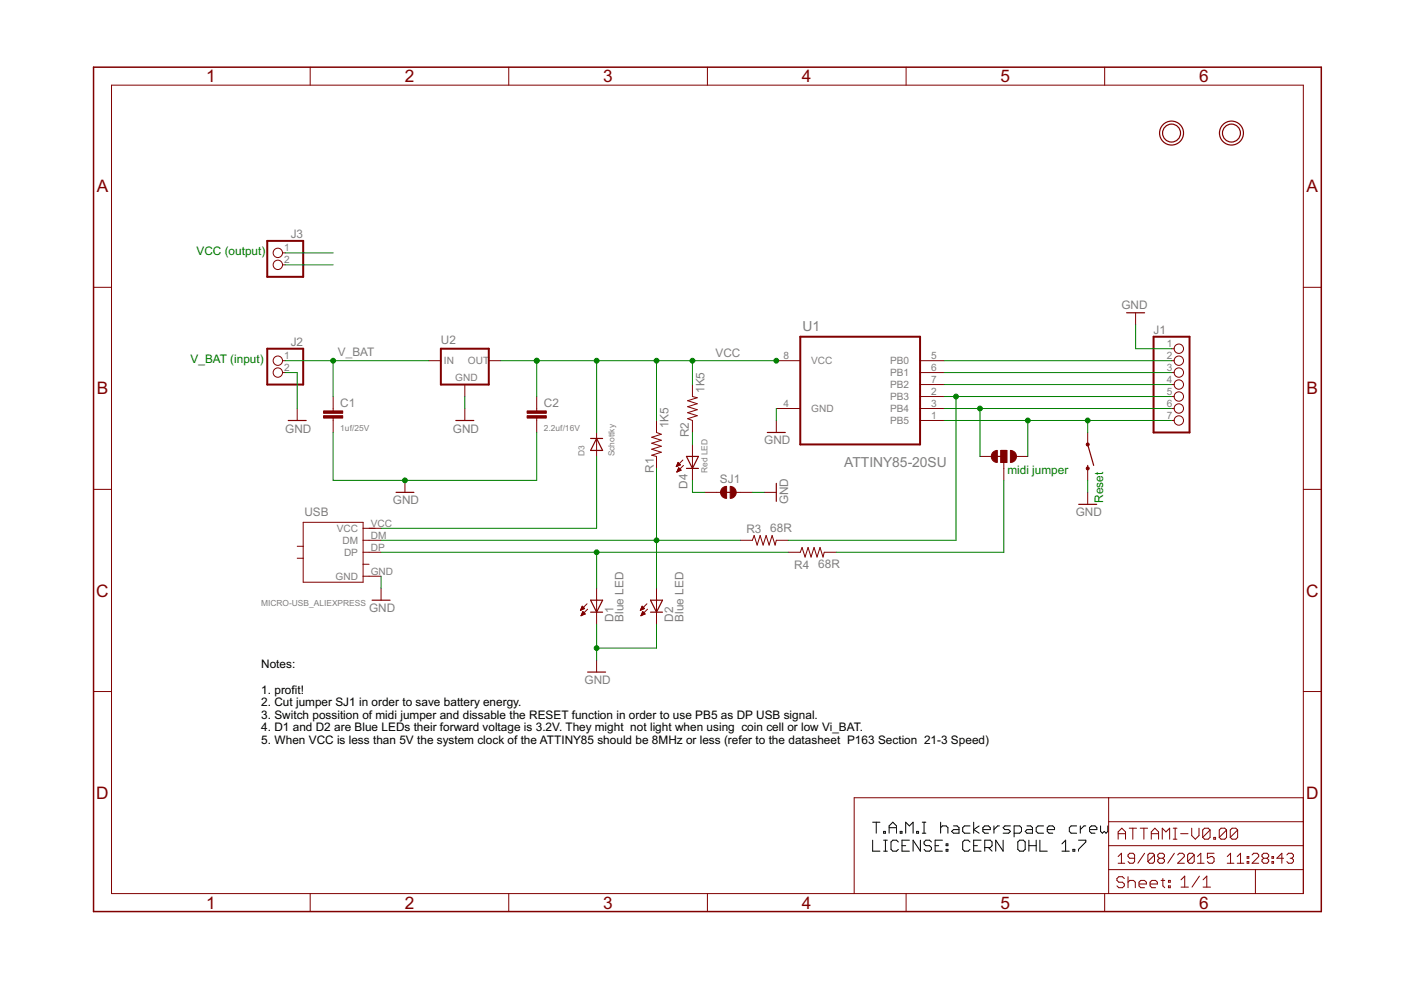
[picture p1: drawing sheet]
<?xml version="1.0" encoding="utf-8"?>
<!DOCTYPE eagle SYSTEM "eagle.dtd">
<!--
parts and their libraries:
SparkFun-Passives: Licensing: Creative Commons ShareAlike 4.0 International - https://creativecommons.org/licenses/by-sa/4.0
-->
<eagle version="7.1.0">
<drawing>
<settings>
<setting alwaysvectorfont="no"/>
<setting verticaltext="up"/>
</settings>
<grid distance="0.1" unitdist="inch" unit="inch" style="lines" multiple="1" display="no" altdistance="0.01" altunitdist="inch" altunit="inch"/>
<schematic xreflabel="%F%N/%S.%C%R" xrefpart="/%S.%C%R">
<libraries>
<library name="ATtami">
<symbols>
<symbol name="MICRO-USB-5P">
<pin name="VCC" x="10.16" y="5.08" length="short" rot="R180"/>
<pin name="DM" x="10.16" y="2.54" length="short" rot="R180"/>
<pin name="DP" x="10.16" y="0" length="short" rot="R180"/>
<pin name="GND" x="10.16" y="-5.08" length="short" rot="R180"/>
<wire x1="-6.35" y1="6.35" x2="-6.35" y2="1.27" width="0.1524" layer="94"/>
<wire x1="-6.35" y1="1.27" x2="-6.35" y2="-1.27" width="0.1524" layer="94"/>
<wire x1="-6.35" y1="-1.27" x2="-6.35" y2="-6.35" width="0.1524" layer="94"/>
<wire x1="-6.35" y1="-6.35" x2="6.35" y2="-6.35" width="0.1524" layer="94"/>
<wire x1="6.35" y1="-6.35" x2="6.35" y2="-5.08" width="0.1524" layer="94"/>
<wire x1="6.35" y1="-5.08" x2="6.35" y2="-2.54" width="0.1524" layer="94"/>
<wire x1="6.35" y1="-2.54" x2="6.35" y2="0" width="0.1524" layer="94"/>
<wire x1="6.35" y1="0" x2="6.35" y2="2.54" width="0.1524" layer="94"/>
<wire x1="6.35" y1="2.54" x2="6.35" y2="5.08" width="0.1524" layer="94"/>
<wire x1="6.35" y1="5.08" x2="6.35" y2="6.35" width="0.1524" layer="94"/>
<wire x1="6.35" y1="6.35" x2="-6.35" y2="6.35" width="0.1524" layer="94"/>
<text x="-6.35" y="6.35" size="1.27" layer="95" ratio="10">&gt;NAME</text>
<text x="0" y="6.35" size="1.27" layer="95" ratio="10">&gt;VALUE</text>
<wire x1="-7.62" y1="1.27" x2="-6.35" y2="1.27" width="0.1524" layer="94"/>
<wire x1="-7.62" y1="-1.27" x2="-6.35" y2="-1.27" width="0.1524" layer="94"/>
<wire x1="6.35" y1="-5.08" x2="7.62" y2="-5.08" width="0.1524" layer="94"/>
<wire x1="6.35" y1="-2.54" x2="7.62" y2="-2.54" width="0.1524" layer="94"/>
<wire x1="6.35" y1="0" x2="7.62" y2="0" width="0.1524" layer="94"/>
<wire x1="6.35" y1="2.54" x2="7.62" y2="2.54" width="0.1524" layer="94"/>
<wire x1="6.35" y1="5.08" x2="8.89" y2="5.08" width="0.1524" layer="94"/>
</symbol>
<symbol name="ATTINY85-20SU">
<pin name="VCC" x="-17.78" y="2.54" length="middle" direction="pwr"/>
<pin name="GND" x="-17.78" y="-7.62" length="middle" direction="pas"/>
<pin name="PB0" x="17.78" y="2.54" length="middle" rot="R180"/>
<pin name="PB1" x="17.78" y="0" length="middle" rot="R180"/>
<pin name="PB2" x="17.78" y="-2.54" length="middle" rot="R180"/>
<pin name="PB3" x="17.78" y="-5.08" length="middle" rot="R180"/>
<pin name="PB4" x="17.78" y="-7.62" length="middle" rot="R180"/>
<pin name="PB5" x="17.78" y="-10.16" length="middle" rot="R180"/>
<wire x1="-12.7" y1="7.62" x2="-12.7" y2="-15.24" width="0.4064" layer="94"/>
<wire x1="-12.7" y1="-15.24" x2="12.7" y2="-15.24" width="0.4064" layer="94"/>
<wire x1="12.7" y1="-15.24" x2="12.7" y2="7.62" width="0.4064" layer="94"/>
<wire x1="12.7" y1="7.62" x2="-12.7" y2="7.62" width="0.4064" layer="94"/>
<text x="-5.8928" y="9.906" size="2.0828" layer="95" ratio="10" rot="SR0">&gt;NAME</text>
<text x="-3.4036" y="-19.939" size="2.0828" layer="96" ratio="10" rot="SR0">&gt;VALUE</text>
</symbol>
<symbol name="DIODE">
<wire x1="-1.27" y1="1.27" x2="-1.27" y2="-1.27" width="0.254" layer="94"/>
<wire x1="-1.27" y1="-1.27" x2="1.27" y2="0" width="0.254" layer="94"/>
<wire x1="1.27" y1="0" x2="-1.27" y2="1.27" width="0.254" layer="94"/>
<wire x1="1.27" y1="1.27" x2="1.27" y2="0" width="0.254" layer="94"/>
<wire x1="1.27" y1="0" x2="1.27" y2="-1.27" width="0.254" layer="94"/>
<text x="-2.54" y="2.54" size="1.27" layer="95">&gt;NAME</text>
<text x="-2.54" y="-3.81" size="1.27" layer="96">&gt;VALUE</text>
<pin name="A" x="-2.54" y="0" visible="off" length="short" direction="pas"/>
<pin name="C" x="2.54" y="0" visible="off" length="short" direction="pas" rot="R180"/>
</symbol>
<symbol name="PINHD2">
<wire x1="-6.35" y1="-2.54" x2="1.27" y2="-2.54" width="0.4064" layer="94"/>
<wire x1="1.27" y1="-2.54" x2="1.27" y2="5.08" width="0.4064" layer="94"/>
<wire x1="1.27" y1="5.08" x2="-6.35" y2="5.08" width="0.4064" layer="94"/>
<wire x1="-6.35" y1="5.08" x2="-6.35" y2="-2.54" width="0.4064" layer="94"/>
<text x="-6.35" y="5.715" size="1.778" layer="95">&gt;NAME</text>
<text x="-6.35" y="-5.08" size="1.778" layer="96">&gt;VALUE</text>
<pin name="1" x="-2.54" y="2.54" visible="pad" length="short" direction="pas" function="dot"/>
<pin name="2" x="-2.54" y="0" visible="pad" length="short" direction="pas" function="dot"/>
</symbol>
<symbol name="RESISTOR">
<wire x1="-2.54" y1="0" x2="-2.159" y2="1.016" width="0.1524" layer="94"/>
<wire x1="-2.159" y1="1.016" x2="-1.524" y2="-1.016" width="0.1524" layer="94"/>
<wire x1="-1.524" y1="-1.016" x2="-0.889" y2="1.016" width="0.1524" layer="94"/>
<wire x1="-0.889" y1="1.016" x2="-0.254" y2="-1.016" width="0.1524" layer="94"/>
<wire x1="-0.254" y1="-1.016" x2="0.381" y2="1.016" width="0.1524" layer="94"/>
<wire x1="0.381" y1="1.016" x2="1.016" y2="-1.016" width="0.1524" layer="94"/>
<wire x1="1.016" y1="-1.016" x2="1.651" y2="1.016" width="0.1524" layer="94"/>
<wire x1="1.651" y1="1.016" x2="2.286" y2="-1.016" width="0.1524" layer="94"/>
<wire x1="2.286" y1="-1.016" x2="2.54" y2="0" width="0.1524" layer="94"/>
<text x="-3.81" y="1.4986" size="1.778" layer="95">&gt;NAME</text>
<text x="-3.81" y="-3.302" size="1.778" layer="96">&gt;VALUE</text>
<pin name="2" x="5.08" y="0" visible="off" length="short" direction="pas" swaplevel="1" rot="R180"/>
<pin name="1" x="-5.08" y="0" visible="off" length="short" direction="pas" swaplevel="1"/>
</symbol>
<symbol name="MOUNTINGHOLE">
<circle x="0" y="0" radius="2.54" width="0.254" layer="94"/>
<circle x="0" y="0" radius="1.905" width="0.254" layer="94"/>
</symbol>
<symbol name="GND">
<wire x1="-1.905" y1="0" x2="1.905" y2="0" width="0.254" layer="94"/>
<text x="-2.54" y="-2.54" size="1.778" layer="96">&gt;VALUE</text>
<pin name="GND" x="0" y="2.54" visible="off" length="short" direction="sup" rot="R270"/>
</symbol>
<symbol name="LED">
<wire x1="1.27" y1="0" x2="0" y2="-2.54" width="0.254" layer="94"/>
<wire x1="0" y1="-2.54" x2="-1.27" y2="0" width="0.254" layer="94"/>
<wire x1="1.27" y1="-2.54" x2="0" y2="-2.54" width="0.254" layer="94"/>
<wire x1="0" y1="-2.54" x2="-1.27" y2="-2.54" width="0.254" layer="94"/>
<wire x1="1.27" y1="0" x2="0" y2="0" width="0.254" layer="94"/>
<wire x1="0" y1="0" x2="-1.27" y2="0" width="0.254" layer="94"/>
<wire x1="0" y1="0" x2="0" y2="-2.54" width="0.1524" layer="94"/>
<wire x1="-2.032" y1="-0.762" x2="-3.429" y2="-2.159" width="0.1524" layer="94"/>
<wire x1="-1.905" y1="-1.905" x2="-3.302" y2="-3.302" width="0.1524" layer="94"/>
<text x="3.556" y="-4.572" size="1.778" layer="95" rot="R90">&gt;NAME</text>
<text x="5.715" y="-4.572" size="1.778" layer="96" rot="R90">&gt;VALUE</text>
<pin name="C" x="0" y="-5.08" visible="off" length="short" direction="pas" rot="R90"/>
<pin name="A" x="0" y="2.54" visible="off" length="short" direction="pas" rot="R270"/>
<polygon width="0.1524" layer="94">
<vertex x="-3.429" y="-2.159"/>
<vertex x="-3.048" y="-1.27"/>
<vertex x="-2.54" y="-1.778"/>
</polygon>
<polygon width="0.1524" layer="94">
<vertex x="-3.302" y="-3.302"/>
<vertex x="-2.921" y="-2.413"/>
<vertex x="-2.413" y="-2.921"/>
</polygon>
</symbol>
<symbol name="CAP">
<wire x1="0" y1="2.54" x2="0" y2="2.032" width="0.1524" layer="94"/>
<wire x1="0" y1="0" x2="0" y2="0.508" width="0.1524" layer="94"/>
<text x="1.524" y="2.921" size="1.778" layer="95">&gt;NAME</text>
<text x="1.524" y="-2.159" size="1.778" layer="96">&gt;VALUE</text>
<rectangle x1="-2.032" y1="0.508" x2="2.032" y2="1.016" layer="94"/>
<rectangle x1="-2.032" y1="1.524" x2="2.032" y2="2.032" layer="94"/>
<pin name="1" x="0" y="5.08" visible="off" length="short" direction="pas" swaplevel="1" rot="R270"/>
<pin name="2" x="0" y="-2.54" visible="off" length="short" direction="pas" swaplevel="1" rot="R90"/>
</symbol>
<symbol name="PINHD7">
<wire x1="-6.35" y1="-10.16" x2="1.27" y2="-10.16" width="0.4064" layer="94"/>
<wire x1="1.27" y1="-10.16" x2="1.27" y2="10.16" width="0.4064" layer="94"/>
<wire x1="1.27" y1="10.16" x2="-6.35" y2="10.16" width="0.4064" layer="94"/>
<wire x1="-6.35" y1="10.16" x2="-6.35" y2="-10.16" width="0.4064" layer="94"/>
<text x="-6.35" y="10.795" size="1.778" layer="95">&gt;NAME</text>
<text x="-6.35" y="-12.7" size="1.778" layer="96">&gt;VALUE</text>
<pin name="1" x="-2.54" y="7.62" visible="pad" length="short" direction="pas" function="dot"/>
<pin name="2" x="-2.54" y="5.08" visible="pad" length="short" direction="pas" function="dot"/>
<pin name="3" x="-2.54" y="2.54" visible="pad" length="short" direction="pas" function="dot"/>
<pin name="4" x="-2.54" y="0" visible="pad" length="short" direction="pas" function="dot"/>
<pin name="5" x="-2.54" y="-2.54" visible="pad" length="short" direction="pas" function="dot"/>
<pin name="6" x="-2.54" y="-5.08" visible="pad" length="short" direction="pas" function="dot"/>
<pin name="7" x="-2.54" y="-7.62" visible="pad" length="short" direction="pas" function="dot"/>
</symbol>
<symbol name="SWITCH-MOMENTARY-2">
<wire x1="1.905" y1="0" x2="2.54" y2="0" width="0.254" layer="94"/>
<wire x1="-2.54" y1="0" x2="1.905" y2="1.27" width="0.254" layer="94"/>
<circle x="-2.54" y="0" radius="0.127" width="0.4064" layer="94"/>
<circle x="2.54" y="0" radius="0.127" width="0.4064" layer="94"/>
<text x="-2.54" y="2.54" size="1.778" layer="95">&gt;NAME</text>
<text x="-2.54" y="-2.54" size="1.778" layer="96">&gt;VALUE</text>
<pin name="1" x="-5.08" y="0" visible="off" length="short" direction="pas" swaplevel="2"/>
<pin name="2" x="5.08" y="0" visible="off" length="short" direction="pas" swaplevel="1" rot="R180"/>
</symbol>
<symbol name="A4L-LOC">
<wire x1="256.54" y1="3.81" x2="256.54" y2="8.89" width="0.1016" layer="94"/>
<wire x1="256.54" y1="8.89" x2="256.54" y2="13.97" width="0.1016" layer="94"/>
<wire x1="256.54" y1="13.97" x2="256.54" y2="19.05" width="0.1016" layer="94"/>
<wire x1="256.54" y1="19.05" x2="256.54" y2="24.13" width="0.1016" layer="94"/>
<wire x1="161.29" y1="3.81" x2="161.29" y2="24.13" width="0.1016" layer="94"/>
<wire x1="161.29" y1="24.13" x2="215.265" y2="24.13" width="0.1016" layer="94"/>
<wire x1="215.265" y1="24.13" x2="256.54" y2="24.13" width="0.1016" layer="94"/>
<wire x1="246.38" y1="3.81" x2="246.38" y2="8.89" width="0.1016" layer="94"/>
<wire x1="246.38" y1="8.89" x2="256.54" y2="8.89" width="0.1016" layer="94"/>
<wire x1="246.38" y1="8.89" x2="215.265" y2="8.89" width="0.1016" layer="94"/>
<wire x1="215.265" y1="8.89" x2="215.265" y2="3.81" width="0.1016" layer="94"/>
<wire x1="215.265" y1="8.89" x2="215.265" y2="13.97" width="0.1016" layer="94"/>
<wire x1="215.265" y1="13.97" x2="256.54" y2="13.97" width="0.1016" layer="94"/>
<wire x1="215.265" y1="13.97" x2="215.265" y2="19.05" width="0.1016" layer="94"/>
<wire x1="215.265" y1="19.05" x2="256.54" y2="19.05" width="0.1016" layer="94"/>
<wire x1="215.265" y1="19.05" x2="215.265" y2="24.13" width="0.1016" layer="94"/>
<text x="217.17" y="15.24" size="2.54" layer="94" font="vector">&gt;DRAWING_NAME</text>
<text x="217.17" y="10.16" size="2.286" layer="94" font="vector">&gt;LAST_DATE_TIME</text>
<text x="230.505" y="5.08" size="2.54" layer="94" font="vector">&gt;SHEET</text>
<text x="216.916" y="4.953" size="2.54" layer="94" font="vector">Sheet:</text>
<frame x1="0" y1="0" x2="260.35" y2="179.07" columns="6" rows="4" layer="94"/>
</symbol>
<symbol name="XXX1117">
<wire x1="-5.08" y1="-5.08" x2="5.08" y2="-5.08" width="0.4064" layer="94"/>
<wire x1="5.08" y1="-5.08" x2="5.08" y2="2.54" width="0.4064" layer="94"/>
<wire x1="5.08" y1="2.54" x2="-5.08" y2="2.54" width="0.4064" layer="94"/>
<wire x1="-5.08" y1="2.54" x2="-5.08" y2="-5.08" width="0.4064" layer="94"/>
<text x="2.54" y="-7.62" size="1.778" layer="95">&gt;NAME</text>
<text x="2.54" y="-10.16" size="1.778" layer="96">&gt;VALUE</text>
<text x="-2.032" y="-4.318" size="1.524" layer="95">GND</text>
<text x="-4.445" y="-0.635" size="1.524" layer="95">IN</text>
<text x="0.635" y="-0.635" size="1.524" layer="95">OUT</text>
<pin name="IN" x="-7.62" y="0" visible="off" length="short" direction="in"/>
<pin name="GND" x="0" y="-7.62" visible="off" length="short" direction="in" rot="R90"/>
<pin name="OUT" x="7.62" y="0" visible="off" length="short" direction="pas" rot="R180"/>
</symbol>
</symbols>
<devicesets>
<deviceset name="MICRO-USB_ALIEXPRESS">
<gates>
<gate name="G$1" symbol="MICRO-USB-5P" x="0" y="0"/>
</gates>
<devices>
<device name="" package="USB-MICRO-ALIEXPRESS">
<connects>
<connect gate="G$1" pin="DM" pad="DM"/>
<connect gate="G$1" pin="DP" pad="DP"/>
<connect gate="G$1" pin="GND" pad="GND"/>
<connect gate="G$1" pin="VCC" pad="VCC"/>
</connects>
<technologies>
<technology name=""/>
</technologies>
</device>
</devices>
</deviceset>
<deviceset name="ATTINY85-20SU" prefix="U">
<gates>
<gate name="A" symbol="ATTINY85-20SU" x="0" y="0"/>
</gates>
<devices>
<device name="" package="SOIC127P798X216-8N">
<connects>
<connect gate="A" pin="GND" pad="4"/>
<connect gate="A" pin="PB0" pad="5"/>
<connect gate="A" pin="PB1" pad="6"/>
<connect gate="A" pin="PB2" pad="7"/>
<connect gate="A" pin="PB3" pad="2"/>
<connect gate="A" pin="PB4" pad="3"/>
<connect gate="A" pin="PB5" pad="1"/>
<connect gate="A" pin="VCC" pad="8"/>
</connects>
<technologies>
<technology name="">
<attribute name="MPN" value="ATTINY85-20SU" constant="no"/>
<attribute name="OC_FARNELL" value="1455164" constant="no"/>
<attribute name="OC_NEWARK" value="58M3797" constant="no"/>
<attribute name="PACKAGE" value="SOIC-8" constant="no"/>
<attribute name="SUPPLIER" value="Atmel" constant="no"/>
</technology>
</technologies>
</device>
</devices>
</deviceset>
<deviceset name="SCHOTTKY-DIODE" prefix="D" uservalue="yes">
<gates>
<gate name="G$1" symbol="DIODE" x="0" y="0"/>
</gates>
<devices>
<device name="SOD-323" package="SOD-323">
<connects>
<connect gate="G$1" pin="A" pad="AQ"/>
<connect gate="G$1" pin="C" pad="CQ"/>
</connects>
<technologies>
<technology name=""/>
</technologies>
</device>
</devices>
</deviceset>
<deviceset name="HEADER-1X2" prefix="JP" uservalue="yes">
<gates>
<gate name="G$1" symbol="PINHD2" x="0" y="0"/>
</gates>
<devices>
<device name="ROUND" package="1X02_ROUND">
<connects>
<connect gate="G$1" pin="1" pad="1"/>
<connect gate="G$1" pin="2" pad="2"/>
</connects>
<technologies>
<technology name=""/>
</technologies>
</device>
</devices>
</deviceset>
<deviceset name="RESISTOR" prefix="R" uservalue="yes">
<gates>
<gate name="G$1" symbol="RESISTOR" x="0" y="0"/>
</gates>
<devices>
<device name="0805-RES" package="0805">
<connects>
<connect gate="G$1" pin="1" pad="1"/>
<connect gate="G$1" pin="2" pad="2"/>
</connects>
<technologies>
<technology name=""/>
</technologies>
</device>
</devices>
</deviceset>
<deviceset name="MOUNTINGHOLE" prefix="U">
<gates>
<gate name="G$1" symbol="MOUNTINGHOLE" x="0" y="0"/>
</gates>
<devices>
<device name="2.0" package="MOUNTINGHOLE_2.0_PLATED">
<technologies>
<technology name=""/>
</technologies>
</device>
</devices>
</deviceset>
<deviceset name="GND" prefix="GND">
<gates>
<gate name="1" symbol="GND" x="0" y="0"/>
</gates>
<devices>
<device name="">
<technologies>
<technology name=""/>
</technologies>
</device>
</devices>
</deviceset>
<deviceset name="LED" prefix="LED" uservalue="yes">
<gates>
<gate name="LED" symbol="LED" x="0" y="0"/>
</gates>
<devices>
<device name="-0805" package="LED-805">
<connects>
<connect gate="LED" pin="A" pad="A"/>
<connect gate="LED" pin="C" pad="C"/>
</connects>
<technologies>
<technology name=""/>
</technologies>
</device>
</devices>
</deviceset>
<deviceset name="CAP" prefix="C" uservalue="yes">
<gates>
<gate name="G$1" symbol="CAP" x="0" y="0"/>
</gates>
<devices>
<device name="0805" package="0805">
<connects>
<connect gate="G$1" pin="1" pad="1"/>
<connect gate="G$1" pin="2" pad="2"/>
</connects>
<technologies>
<technology name=""/>
</technologies>
</device>
</devices>
</deviceset>
<deviceset name="HEADER-1X7" prefix="JP" uservalue="yes">
<gates>
<gate name="A" symbol="PINHD7" x="0" y="0"/>
</gates>
<devices>
<device name="ROUND" package="1X07_ROUND">
<connects>
<connect gate="A" pin="1" pad="1"/>
<connect gate="A" pin="2" pad="2"/>
<connect gate="A" pin="3" pad="3"/>
<connect gate="A" pin="4" pad="4"/>
<connect gate="A" pin="5" pad="5"/>
<connect gate="A" pin="6" pad="6"/>
<connect gate="A" pin="7" pad="7"/>
</connects>
<technologies>
<technology name=""/>
</technologies>
</device>
</devices>
</deviceset>
<deviceset name="SWITCH-MOMENTARY-2" prefix="S">
<gates>
<gate name="G$1" symbol="SWITCH-MOMENTARY-2" x="0" y="0"/>
</gates>
<devices>
<device name="-SMD-1101NE" package="TACTILE-SWITCH-1101NE">
<connects>
<connect gate="G$1" pin="1" pad="P$1"/>
<connect gate="G$1" pin="2" pad="P$2"/>
</connects>
<technologies>
<technology name=""/>
</technologies>
</device>
</devices>
</deviceset>
<deviceset name="A4L-LOC" prefix="FRAME" uservalue="yes">
<gates>
<gate name="G$1" symbol="A4L-LOC" x="0" y="0"/>
</gates>
<devices>
<device name="">
<technologies>
<technology name=""/>
</technologies>
</device>
</devices>
</deviceset>
<deviceset name="XXX1117" prefix="IC" uservalue="yes">
<gates>
<gate name="1" symbol="XXX1117" x="0" y="0"/>
</gates>
<devices>
<device name="SOT-89" package="SOT89">
<connects>
<connect gate="1" pin="GND" pad="GND"/>
<connect gate="1" pin="IN" pad="VIN"/>
<connect gate="1" pin="OUT" pad="VOUT@1 VOUT@2"/>
</connects>
<technologies>
<technology name=""/>
</technologies>
</device>
<device name="SOT-232" package="SOT-223">
<connects>
<connect gate="1" pin="GND" pad="1"/>
<connect gate="1" pin="IN" pad="3"/>
<connect gate="1" pin="OUT" pad="2 4"/>
</connects>
<technologies>
<technology name=""/>
</technologies>
</device>
</devices>
</deviceset>
</devicesets>
</library>
<library name="SparkFun-Passives">
<symbols>
<symbol name="PAD-JUMPER-3-2OF3-NC_BY_TRACE">
<wire x1="-0.635" y1="-1.397" x2="0.635" y2="-1.397" width="1.27" layer="94" curve="180" cap="flat"/>
<wire x1="-0.635" y1="1.397" x2="0.635" y2="1.397" width="1.27" layer="94" curve="-180" cap="flat"/>
<wire x1="1.27" y1="-0.635" x2="-1.27" y2="-0.635" width="0.1524" layer="94"/>
<wire x1="-1.27" y1="-0.635" x2="-1.27" y2="0" width="0.1524" layer="94"/>
<wire x1="-1.27" y1="0" x2="-1.27" y2="0.635" width="0.1524" layer="94"/>
<wire x1="-1.27" y1="0.635" x2="1.27" y2="0.635" width="0.1524" layer="94"/>
<wire x1="1.27" y1="0.635" x2="1.27" y2="-0.635" width="0.1524" layer="94"/>
<wire x1="-2.54" y1="0" x2="-1.27" y2="0" width="0.1524" layer="94"/>
<text x="2.54" y="0.381" size="1.778" layer="95">&gt;NAME</text>
<text x="2.54" y="-1.905" size="1.778" layer="96">&gt;VALUE</text>
<rectangle x1="-1.27" y1="-0.635" x2="1.27" y2="0.635" layer="94"/>
<pin name="3" x="0" y="-5.08" visible="off" length="short" direction="pas" rot="R90"/>
<pin name="1" x="0" y="5.08" visible="off" length="short" direction="pas" rot="R270"/>
<pin name="2" x="-5.08" y="0" visible="off" length="short" direction="pas"/>
<wire x1="0" y1="0" x2="0" y2="-2.54" width="0.254" layer="94"/>
</symbol>
<symbol name="PAD-JUMPER-2-NC_BY_TRACE">
<wire x1="0.381" y1="0.635" x2="1.016" y2="0" width="1.27" layer="94" curve="-90" cap="flat"/>
<wire x1="1.016" y1="0" x2="0.381" y2="-0.635" width="1.27" layer="94" curve="-90" cap="flat"/>
<wire x1="-0.381" y1="-0.635" x2="-0.381" y2="0.635" width="1.27" layer="94" curve="-180" cap="flat"/>
<wire x1="2.54" y1="0" x2="1.651" y2="0" width="0.1524" layer="94"/>
<wire x1="-2.54" y1="0" x2="-1.651" y2="0" width="0.1524" layer="94"/>
<text x="-2.54" y="2.54" size="1.778" layer="95">&gt;NAME</text>
<text x="-2.54" y="-5.08" size="1.778" layer="96">&gt;VALUE</text>
<pin name="2" x="5.08" y="0" visible="off" length="short" direction="pas" swaplevel="1" rot="R180"/>
<pin name="1" x="-5.08" y="0" visible="off" length="short" direction="pas" swaplevel="1"/>
<wire x1="-0.762" y1="0" x2="1.016" y2="0" width="0.254" layer="94"/>
</symbol>
</symbols>
<devicesets>
<deviceset name="JUMPER-PAD-3-2OF3_NC_BY_TRACE" prefix="SJ">
<gates>
<gate name="G$1" symbol="PAD-JUMPER-3-2OF3-NC_BY_TRACE" x="0" y="0"/>
</gates>
<devices>
<device name="_SMALL" package="PAD-JUMPER-3-2OF3_NC_BY_TRACE_YES_SILK_FULL_BOX">
<connects>
<connect gate="G$1" pin="1" pad="1"/>
<connect gate="G$1" pin="2" pad="2"/>
<connect gate="G$1" pin="3" pad="3"/>
</connects>
<technologies>
<technology name=""/>
</technologies>
</device>
<device name="_LARGE" package="PAD-JUMPER-3-2OF3_NC_BY_TRACE_YES_SILK_LARGE">
<connects>
<connect gate="G$1" pin="1" pad="1"/>
<connect gate="G$1" pin="2" pad="2"/>
<connect gate="G$1" pin="3" pad="3"/>
</connects>
<technologies>
<technology name=""/>
</technologies>
</device>
</devices>
</deviceset>
<deviceset name="JUMPER-PAD-2-NC_BY_TRACE" prefix="SJ">
<gates>
<gate name="G$1" symbol="PAD-JUMPER-2-NC_BY_TRACE" x="0" y="0"/>
</gates>
<devices>
<device name="" package="PAD-JUMPER-2-NC_BY_TRACE_YES_SILK">
<connects>
<connect gate="G$1" pin="1" pad="1"/>
<connect gate="G$1" pin="2" pad="2"/>
</connects>
<technologies>
<technology name=""/>
</technologies>
</device>
</devices>
</deviceset>
</devicesets>
</library>
</libraries>
<attributes>
</attributes>
<variantdefs>
</variantdefs>
<classes>
<class number="0" name="default" width="0.2032" drill="0">
</class>
<class number="1" name="vcc" width="0.254" drill="0">
</class>
</classes>
<parts>
<part name="R3" library="ATtami" deviceset="RESISTOR" device="0805-RES" value="68R"/>
<part name="R4" library="ATtami" deviceset="RESISTOR" device="0805-RES" value="68R"/>
<part name="R1" library="ATtami" deviceset="RESISTOR" device="0805-RES" value="1K5"/>
<part name="GND2" library="ATtami" deviceset="GND" device=""/>
<part name="GND3" library="ATtami" deviceset="GND" device=""/>
<part name="D3" library="ATtami" deviceset="SCHOTTKY-DIODE" device="SOD-323" value="Schottky"/>
<part name="C2" library="ATtami" deviceset="CAP" device="0805" value="2.2uf/16V"/>
<part name="D1" library="ATtami" deviceset="LED" device="-0805" value="Blue LED"/>
<part name="D2" library="ATtami" deviceset="LED" device="-0805" value="Blue LED"/>
<part name="GND13" library="ATtami" deviceset="GND" device=""/>
<part name="GND1" library="ATtami" deviceset="GND" device=""/>
<part name="GND6" library="ATtami" deviceset="GND" device=""/>
<part name="C1" library="ATtami" deviceset="CAP" device="0805" value="1uf/25V"/>
<part name="D4" library="ATtami" deviceset="LED" device="-0805" value="Red LED"/>
<part name="R2" library="ATtami" deviceset="RESISTOR" device="0805-RES" value="1K5"/>
<part name="GND12" library="ATtami" deviceset="GND" device=""/>
<part name="U$1" library="ATtami" deviceset="MOUNTINGHOLE" device="2.0" value="MOUNTINGHOLE2.0"/>
<part name="S1" library="ATtami" deviceset="SWITCH-MOMENTARY-2" device="-SMD-1101NE"/>
<part name="USB" library="ATtami" deviceset="MICRO-USB_ALIEXPRESS" device=""/>
<part name="GND4" library="ATtami" deviceset="GND" device=""/>
<part name="U$2" library="ATtami" deviceset="MOUNTINGHOLE" device="2.0" value="MOUNTINGHOLE2.0"/>
<part name="J2" library="ATtami" deviceset="HEADER-1X2" device="ROUND"/>
<part name="J3" library="ATtami" deviceset="HEADER-1X2" device="ROUND"/>
<part name="FRAME1" library="ATtami" deviceset="A4L-LOC" device=""/>
<part name="J1" library="ATtami" deviceset="HEADER-1X7" device="ROUND"/>
<part name="GND5" library="ATtami" deviceset="GND" device=""/>
<part name="SJ1" library="SparkFun-Passives" deviceset="JUMPER-PAD-2-NC_BY_TRACE" device=""/>
<part name="U2" library="ATtami" deviceset="ATTINY85-20SU" device=""/>
<part name="U3" library="ATtami" deviceset="XXX1117" device="SOT-232" value="1117"/>
<part name="SJ2" library="SparkFun-Passives" deviceset="JUMPER-PAD-3-2OF3_NC_BY_TRACE" device="_SMALL"/>
<part name="GND7" library="ATtami" deviceset="GND" device=""/>
</parts>
<sheets>
<sheet>
<plain>
<text x="35.56" y="35.56" size="1.778" layer="100">Notes: 

1. profit!!
2. Cut jumper SJ1 in order to save battery energy.
3. Switch possition of midi jumper and dissable the RESET function in order to use PB5 as DP USB signal.
4. D1 and D2 are Blue LEDs their forward voltage is 3.2V. They might  not light when using  coin cell or low Vi_BAT.
5. When VCC is less than 5V the system clock of the ATTINY85 should be 8MHz or less (refer to the datasheet  P163 Section  21-3 Speed)</text>
<polygon width="0.254" layer="21">
<vertex x="0.83533125" y="-2.01666875" curve="9.500029"/>
<vertex x="1.156721875" y="-1.851140625"/>
<vertex x="1.954725" y="-2.501934375"/>
<vertex x="2.501934375" y="-1.954725"/>
<vertex x="1.851140625" y="-1.156721875" curve="19.000023"/>
<vertex x="2.126878125" y="-0.491028125"/>
<vertex x="3.151334375" y="-0.386934375"/>
<vertex x="3.151334375" y="0.386934375"/>
<vertex x="2.126878125" y="0.491028125" curve="19.000023"/>
<vertex x="1.851140625" y="1.156721875"/>
<vertex x="2.501934375" y="1.954725"/>
<vertex x="1.954725" y="2.501934375"/>
<vertex x="1.156721875" y="1.851140625" curve="19.000023"/>
<vertex x="0.491028125" y="2.126878125"/>
<vertex x="0.386934375" y="3.151334375"/>
<vertex x="-0.386934375" y="3.151334375"/>
<vertex x="-0.491028125" y="2.126878125" curve="19.000023"/>
<vertex x="-1.156721875" y="1.851140625"/>
<vertex x="-1.954725" y="2.501934375"/>
<vertex x="-2.501934375" y="1.954725"/>
<vertex x="-1.851140625" y="1.156721875" curve="19.000023"/>
<vertex x="-2.126878125" y="0.491028125"/>
<vertex x="-3.151334375" y="0.386934375"/>
<vertex x="-3.151334375" y="-0.386934375"/>
<vertex x="-2.126878125" y="-0.491028125" curve="19.000023"/>
<vertex x="-1.851140625" y="-1.156721875"/>
<vertex x="-2.501934375" y="-1.954725"/>
<vertex x="-1.954725" y="-2.501934375"/>
<vertex x="-1.156721875" y="-1.851140625" curve="9.500029"/>
<vertex x="-0.83533125" y="-2.01666875"/>
<vertex x="-0.3796875" y="-0.91665" curve="-67.500061"/>
<vertex x="-0.992175" y="0" curve="-247.500073"/>
<vertex x="0.3796875" y="-0.91665"/>
</polygon>
<text x="165.1" y="12.7" size="2.54" layer="100" font="vector">T.A.M.I hackerspace crew 
LICENSE: CERN OHL 1.7</text>
<text x="21.844" y="139.192" size="1.778" layer="91">VCC (output)</text>
<text x="20.574" y="116.332" size="1.778" layer="91">V_BAT (input)</text>
<text x="212.344" y="93.218" size="1.778" layer="91" rot="R270">Reset</text>
<text x="193.802" y="92.71" size="1.778" layer="91">midi jumper</text>
</plain>
<instances>
<instance part="R3" gate="G$1" x="142.24" y="78.74" smashed="yes">
<attribute name="NAME" x="138.43" y="80.2386" size="1.778" layer="95"/>
<attribute name="VALUE" x="143.51" y="80.518" size="1.778" layer="96"/>
</instance>
<instance part="R4" gate="G$1" x="152.4" y="76.2" smashed="yes">
<attribute name="NAME" x="148.59" y="72.6186" size="1.778" layer="95"/>
<attribute name="VALUE" x="153.67" y="72.898" size="1.778" layer="96"/>
</instance>
<instance part="R1" gate="G$1" x="119.38" y="99.06" smashed="yes" rot="R270">
<attribute name="NAME" x="117.0686" y="96.266" size="1.778" layer="95" rot="R270"/>
<attribute name="VALUE" x="120.142" y="106.934" size="1.778" layer="96" rot="R270"/>
</instance>
<instance part="GND2" gate="1" x="144.78" y="101.6"/>
<instance part="GND3" gate="1" x="106.68" y="50.8"/>
<instance part="D3" gate="G$1" x="106.68" y="99.06" rot="R90"/>
<instance part="C2" gate="G$1" x="93.98" y="104.14" smashed="yes">
<attribute name="NAME" x="95.504" y="107.061" size="1.778" layer="95"/>
<attribute name="VALUE" x="95.504" y="101.981" size="1.27" layer="96"/>
</instance>
<instance part="D1" gate="LED" x="106.68" y="66.04"/>
<instance part="D2" gate="LED" x="119.38" y="66.04"/>
<instance part="GND13" gate="1" x="210.82" y="86.36"/>
<instance part="GND1" gate="1" x="43.18" y="104.14"/>
<instance part="GND6" gate="1" x="66.04" y="88.9" smashed="yes">
<attribute name="VALUE" x="63.5" y="86.36" size="1.778" layer="96"/>
</instance>
<instance part="C1" gate="G$1" x="50.8" y="104.14" smashed="yes">
<attribute name="NAME" x="52.324" y="107.061" size="1.778" layer="95"/>
<attribute name="VALUE" x="52.324" y="101.981" size="1.27" layer="96"/>
</instance>
<instance part="D4" gate="LED" x="127" y="96.52" smashed="yes">
<attribute name="NAME" x="125.984" y="89.662" size="1.778" layer="95" rot="R90"/>
<attribute name="VALUE" x="130.175" y="92.964" size="1.27" layer="96" rot="R90"/>
</instance>
<instance part="R2" gate="G$1" x="127" y="106.68" smashed="yes" rot="R90">
<attribute name="NAME" x="126.2634" y="100.584" size="1.778" layer="95" rot="R90"/>
<attribute name="VALUE" x="129.54" y="109.982" size="1.778" layer="96" rot="R90"/>
</instance>
<instance part="GND12" gate="1" x="144.78" y="88.9" rot="R90"/>
<instance part="U$1" gate="G$1" x="228.6" y="165.1"/>
<instance part="S1" gate="G$1" x="210.82" y="96.52" smashed="yes" rot="R270"/>
<instance part="USB" gate="G$1" x="50.8" y="76.2" smashed="yes">
<attribute name="NAME" x="44.704" y="83.82" size="1.778" layer="95" ratio="10"/>
<attribute name="VALUE" x="35.56" y="64.77" size="1.27" layer="95" ratio="10"/>
</instance>
<instance part="GND4" gate="1" x="60.96" y="66.04"/>
<instance part="U$2" gate="G$1" x="241.3" y="165.1"/>
<instance part="J2" gate="G$1" x="38.1" y="114.3" rot="MR0"/>
<instance part="J3" gate="G$1" x="38.1" y="137.16" rot="MR0"/>
<instance part="FRAME1" gate="G$1" x="0" y="0"/>
<instance part="J1" gate="A" x="231.14" y="111.76"/>
<instance part="GND5" gate="1" x="220.98" y="127" rot="R180"/>
<instance part="SJ1" gate="G$1" x="134.62" y="88.9" smashed="yes" rot="R180">
<attribute name="NAME" x="137.16" y="92.71" size="1.778" layer="95" rot="R180"/>
</instance>
<instance part="U2" gate="A" x="162.56" y="114.3" smashed="yes">
<attribute name="NAME" x="150.3172" y="123.19" size="2.0828" layer="95" ratio="10" rot="SR0"/>
<attribute name="VALUE" x="159.1564" y="94.361" size="2.0828" layer="96" ratio="10" rot="SR0"/>
</instance>
<instance part="U3" gate="1" x="78.74" y="116.84" smashed="yes">
<attribute name="NAME" x="73.66" y="120.396" size="1.778" layer="95"/>
<attribute name="VALUE" x="72.136" y="108.966" size="1.778" layer="96"/>
</instance>
<instance part="SJ2" gate="G$1" x="193.04" y="96.52" smashed="yes" rot="MR90"/>
<instance part="GND7" gate="1" x="78.74" y="104.14" smashed="yes">
<attribute name="VALUE" x="76.2" y="101.6" size="1.778" layer="96"/>
</instance>
</instances>
<busses>
</busses>
<nets>
<net name="N$10" class="0">
<segment>
<pinref part="R3" gate="G$1" pin="1"/>
<wire x1="119.38" y1="78.74" x2="137.16" y2="78.74" width="0.1524" layer="91"/>
<junction x="119.38" y="78.74"/>
<wire x1="119.38" y1="78.74" x2="119.38" y2="93.98" width="0.1524" layer="91"/>
<pinref part="R1" gate="G$1" pin="2"/>
<wire x1="119.38" y1="68.58" x2="119.38" y2="78.74" width="0.1524" layer="91"/>
<pinref part="D2" gate="LED" pin="A"/>
<pinref part="USB" gate="G$1" pin="DM"/>
<wire x1="119.38" y1="78.74" x2="60.96" y2="78.74" width="0.1524" layer="91"/>
</segment>
</net>
<net name="GND" class="0">
<segment>
<pinref part="GND3" gate="1" pin="GND"/>
<wire x1="106.68" y1="60.96" x2="106.68" y2="55.88" width="0.1524" layer="91"/>
<wire x1="106.68" y1="55.88" x2="106.68" y2="53.34" width="0.1524" layer="91"/>
<wire x1="119.38" y1="60.96" x2="119.38" y2="55.88" width="0.1524" layer="91"/>
<wire x1="119.38" y1="55.88" x2="106.68" y2="55.88" width="0.1524" layer="91"/>
<junction x="106.68" y="55.88"/>
<pinref part="D1" gate="LED" pin="C"/>
<pinref part="D2" gate="LED" pin="C"/>
</segment>
<segment>
<wire x1="144.78" y1="106.68" x2="144.78" y2="104.14" width="0.1524" layer="91"/>
<pinref part="GND2" gate="1" pin="GND"/>
<pinref part="U2" gate="A" pin="GND"/>
</segment>
<segment>
<pinref part="GND6" gate="1" pin="GND"/>
<pinref part="C1" gate="G$1" pin="2"/>
<wire x1="50.8" y1="101.6" x2="50.8" y2="91.44" width="0.1524" layer="91"/>
<wire x1="50.8" y1="91.44" x2="66.04" y2="91.44" width="0.1524" layer="91"/>
<junction x="66.04" y="91.44"/>
<pinref part="C2" gate="G$1" pin="2"/>
<wire x1="93.98" y1="101.6" x2="93.98" y2="91.44" width="0.1524" layer="91"/>
<wire x1="66.04" y1="91.44" x2="93.98" y2="91.44" width="0.1524" layer="91"/>
</segment>
<segment>
<wire x1="43.18" y1="114.3" x2="43.18" y2="106.68" width="0.1524" layer="91"/>
<pinref part="GND1" gate="1" pin="GND"/>
<pinref part="J2" gate="G$1" pin="2"/>
<wire x1="43.18" y1="114.3" x2="40.64" y2="114.3" width="0.1524" layer="91"/>
</segment>
<segment>
<pinref part="J1" gate="A" pin="1"/>
<wire x1="228.6" y1="119.38" x2="220.98" y2="119.38" width="0.1524" layer="91"/>
<wire x1="220.98" y1="119.38" x2="220.98" y2="124.46" width="0.1524" layer="91"/>
<pinref part="GND5" gate="1" pin="GND"/>
</segment>
<segment>
<pinref part="SJ1" gate="G$1" pin="1"/>
<pinref part="GND12" gate="1" pin="GND"/>
<wire x1="142.24" y1="88.9" x2="139.7" y2="88.9" width="0.1524" layer="91"/>
</segment>
<segment>
<pinref part="S1" gate="G$1" pin="2"/>
<pinref part="GND13" gate="1" pin="GND"/>
<wire x1="210.82" y1="91.44" x2="210.82" y2="88.9" width="0.2032" layer="91"/>
</segment>
<segment>
<pinref part="USB" gate="G$1" pin="GND"/>
<pinref part="GND4" gate="1" pin="GND"/>
<wire x1="60.96" y1="71.12" x2="60.96" y2="68.58" width="0.1524" layer="91"/>
</segment>
<segment>
<pinref part="U3" gate="1" pin="GND"/>
<pinref part="GND7" gate="1" pin="GND"/>
<wire x1="78.74" y1="109.22" x2="78.74" y2="106.68" width="0.1524" layer="91"/>
</segment>
<segment>
<pinref part="J3" gate="G$1" pin="2"/>
<wire x1="40.64" y1="137.16" x2="50.8" y2="137.16" width="0.1524" layer="91"/>
</segment>
</net>
<net name="PB3" class="0">
<segment>
<wire x1="182.88" y1="78.74" x2="147.32" y2="78.74" width="0.1524" layer="91"/>
<pinref part="R3" gate="G$1" pin="2"/>
<wire x1="180.34" y1="109.22" x2="182.88" y2="109.22" width="0.1524" layer="91"/>
<wire x1="182.88" y1="109.22" x2="182.88" y2="78.74" width="0.1524" layer="91"/>
<wire x1="182.88" y1="109.22" x2="228.6" y2="109.22" width="0.1524" layer="91"/>
<junction x="182.88" y="109.22"/>
<pinref part="J1" gate="A" pin="5"/>
<pinref part="U2" gate="A" pin="PB3"/>
</segment>
</net>
<net name="PB0" class="0">
<segment>
<wire x1="228.6" y1="116.84" x2="180.34" y2="116.84" width="0.1524" layer="91"/>
<pinref part="J1" gate="A" pin="2"/>
<pinref part="U2" gate="A" pin="PB0"/>
</segment>
</net>
<net name="PB2" class="0">
<segment>
<wire x1="228.6" y1="111.76" x2="180.34" y2="111.76" width="0.1524" layer="91"/>
<pinref part="J1" gate="A" pin="4"/>
<pinref part="U2" gate="A" pin="PB2"/>
</segment>
</net>
<net name="PB4" class="0">
<segment>
<pinref part="J1" gate="A" pin="6"/>
<pinref part="U2" gate="A" pin="PB4"/>
<wire x1="180.34" y1="106.68" x2="187.96" y2="106.68" width="0.1524" layer="91"/>
<pinref part="SJ2" gate="G$1" pin="3"/>
<wire x1="187.96" y1="106.68" x2="228.6" y2="106.68" width="0.1524" layer="91"/>
<wire x1="187.96" y1="96.52" x2="187.96" y2="106.68" width="0.1524" layer="91"/>
<junction x="187.96" y="106.68"/>
</segment>
</net>
<net name="PB5" class="0">
<segment>
<pinref part="J1" gate="A" pin="7"/>
<pinref part="U2" gate="A" pin="PB5"/>
<wire x1="228.6" y1="104.14" x2="210.82" y2="104.14" width="0.1524" layer="91"/>
<wire x1="210.82" y1="104.14" x2="198.12" y2="104.14" width="0.1524" layer="91"/>
<pinref part="S1" gate="G$1" pin="1"/>
<wire x1="198.12" y1="104.14" x2="180.34" y2="104.14" width="0.1524" layer="91"/>
<wire x1="210.82" y1="101.6" x2="210.82" y2="104.14" width="0.1524" layer="91"/>
<junction x="210.82" y="104.14"/>
<pinref part="SJ2" gate="G$1" pin="1"/>
<wire x1="198.12" y1="96.52" x2="198.12" y2="104.14" width="0.1524" layer="91"/>
<junction x="198.12" y="104.14"/>
</segment>
</net>
<net name="V_BAT" class="0">
<segment>
<pinref part="U3" gate="1" pin="IN"/>
<pinref part="J2" gate="G$1" pin="1"/>
<pinref part="C1" gate="G$1" pin="1"/>
<wire x1="50.8" y1="109.22" x2="50.8" y2="116.84" width="0.1524" layer="91"/>
<wire x1="50.8" y1="116.84" x2="71.12" y2="116.84" width="0.1524" layer="91"/>
<junction x="50.8" y="116.84"/>
<wire x1="50.8" y1="116.84" x2="40.64" y2="116.84" width="0.1524" layer="91"/>
<label x="51.816" y="117.856" size="1.778" layer="95"/>
</segment>
</net>
<net name="N$7" class="0">
<segment>
<pinref part="R4" gate="G$1" pin="1"/>
<wire x1="106.68" y1="76.2" x2="147.32" y2="76.2" width="0.1524" layer="91"/>
<wire x1="106.68" y1="68.58" x2="106.68" y2="76.2" width="0.1524" layer="91"/>
<junction x="106.68" y="76.2"/>
<pinref part="D1" gate="LED" pin="A"/>
<pinref part="USB" gate="G$1" pin="DP"/>
<wire x1="60.96" y1="76.2" x2="106.68" y2="76.2" width="0.1524" layer="91"/>
</segment>
</net>
<net name="VCC" class="0">
<segment>
<pinref part="R1" gate="G$1" pin="1"/>
<wire x1="119.38" y1="104.14" x2="119.38" y2="116.84" width="0.1524" layer="91"/>
<junction x="119.38" y="116.84"/>
<label x="137.16" y="119.38" size="1.778" layer="95" rot="R180"/>
<pinref part="D3" gate="G$1" pin="C"/>
<wire x1="106.68" y1="116.84" x2="106.68" y2="101.6" width="0.1524" layer="91"/>
<pinref part="C2" gate="G$1" pin="1"/>
<wire x1="127" y1="116.84" x2="144.78" y2="116.84" width="0.1524" layer="91"/>
<wire x1="93.98" y1="109.22" x2="93.98" y2="116.84" width="0.1524" layer="91"/>
<junction x="93.98" y="116.84"/>
<junction x="106.68" y="116.84"/>
<pinref part="R2" gate="G$1" pin="2"/>
<wire x1="106.68" y1="116.84" x2="119.38" y2="116.84" width="0.1524" layer="91"/>
<wire x1="127" y1="116.84" x2="119.38" y2="116.84" width="0.1524" layer="91"/>
<wire x1="127" y1="111.76" x2="127" y2="116.84" width="0.1524" layer="91"/>
<junction x="127" y="116.84"/>
<wire x1="106.68" y1="116.84" x2="93.98" y2="116.84" width="0.1524" layer="91"/>
<pinref part="U2" gate="A" pin="VCC"/>
<junction x="144.78" y="116.84"/>
<pinref part="U3" gate="1" pin="OUT"/>
<wire x1="86.36" y1="116.84" x2="93.98" y2="116.84" width="0.1524" layer="91"/>
<junction x="93.98" y="116.84"/>
</segment>
<segment>
<pinref part="J3" gate="G$1" pin="1"/>
<wire x1="40.64" y1="139.7" x2="50.8" y2="139.7" width="0.1524" layer="91"/>
</segment>
</net>
<net name="PB1" class="0">
<segment>
<wire x1="228.6" y1="114.3" x2="180.34" y2="114.3" width="0.1524" layer="91"/>
<pinref part="J1" gate="A" pin="3"/>
<pinref part="U2" gate="A" pin="PB1"/>
</segment>
</net>
<net name="N$11" class="0">
<segment>
<pinref part="R2" gate="G$1" pin="1"/>
<pinref part="D4" gate="LED" pin="A"/>
<wire x1="127" y1="101.6" x2="127" y2="99.06" width="0.1524" layer="91"/>
</segment>
</net>
<net name="V-BUS" class="0">
<segment>
<pinref part="USB" gate="G$1" pin="VCC"/>
<pinref part="D3" gate="G$1" pin="A"/>
<wire x1="60.96" y1="81.28" x2="106.68" y2="81.28" width="0.1524" layer="91"/>
<wire x1="106.68" y1="81.28" x2="106.68" y2="96.52" width="0.1524" layer="91"/>
</segment>
</net>
<net name="N$13" class="0">
<segment>
<pinref part="D4" gate="LED" pin="C"/>
<pinref part="SJ1" gate="G$1" pin="2"/>
<wire x1="127" y1="91.44" x2="127" y2="88.9" width="0.1524" layer="91"/>
<wire x1="127" y1="88.9" x2="129.54" y2="88.9" width="0.1524" layer="91"/>
</segment>
</net>
<net name="N$1" class="0">
<segment>
<pinref part="R4" gate="G$1" pin="2"/>
<wire x1="157.48" y1="76.2" x2="193.04" y2="76.2" width="0.1524" layer="91"/>
<pinref part="SJ2" gate="G$1" pin="2"/>
<wire x1="193.04" y1="76.2" x2="193.04" y2="91.44" width="0.2032" layer="91"/>
</segment>
</net>
</nets>
</sheet>
</sheets>
<errors>
<approved hash="202,1,88.9,106.68,U1,BP,,,,"/>
</errors>
</schematic>
</drawing>
<compatibility>
<note version="6.3" minversion="6.2.2" severity="warning">
Since Version 6.2.2 text objects can contain more than one line,
which will not be processed correctly with this version.
</note>
</compatibility>
</eagle>
